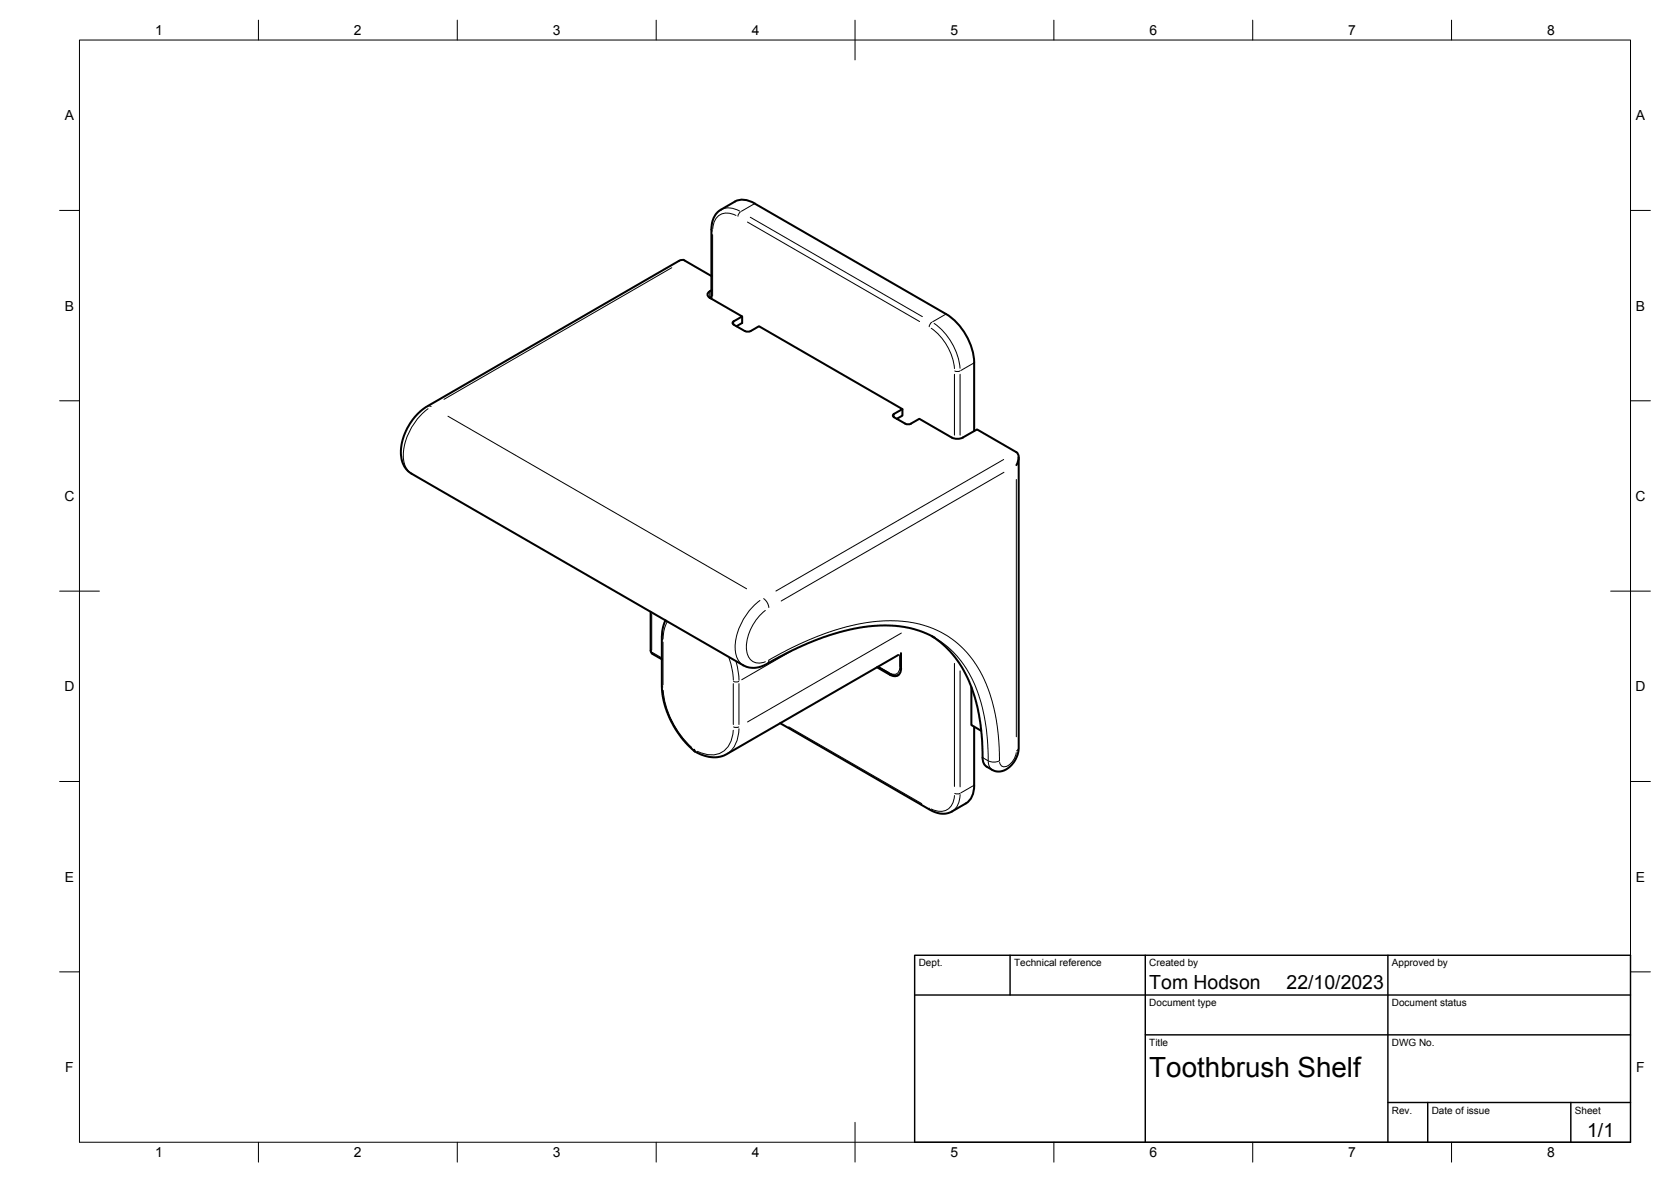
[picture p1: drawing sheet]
<svg xmlns="http://www.w3.org/2000/svg" width="420mm" height="297mm" viewBox="0 0 420 297" stroke-linecap="round" stroke-linejoin="round" font-family="sans-serif">
<!-- layer: Visible Narrow -->
<g fill="none" stroke="#000" stroke-width=".25">
<path d="M178.9 57.7l.2 .4M179.2 59v15.4M181.5 52.6a4.9 4.9 0 0 1 4.5 .4M185.1 54.1a3.7 3.7 0 0 0-4-.1 3.7 3.7 0 0 0-1.9 3.5M186.2 53.2l-.4 .5-.3 .7M187.9 55.8l43.3 25M188.7 54.6l43.2 25M189.6 51.3l-3.2 1.8M168.9 67.3l-57.3 33.1M178.5 73.3v1.4M237.7 79l-3.2 1.9M184.5 80.8v.7"/>
<path d="M234.1 82.5a14.4 14.4 0 0 1 5.9 10.1M234.3 81l-.5 .5-.2 .6M234.9 81.3a16 16 0 0 1 6.5 11.2M240 94.1v15.3M240.1 93.2l.6 .2 .7-.2M241.4 94.1v15.3M244.8 91.3l-3.2 1.8M107.5 102.1l.9 .1M107.6 102.7a15.2 15.2 0 0 0-6.1 13.2 4.6 4.6 0 0 0 1.4 2.7M112.6 104.6l75.1 43.4M224.8 104.1v.7M252.4 115.5l-57.3 33"/>
<path d="M252.4 118.7l-56 32.3M255.5 120.5v64.7M163.9 154.4v9M167.7 156.3l-.8 2.2-.2 2M191.1 150.9a15.2 15.2 0 0 0-6.1 13.2 4.6 4.6 0 0 0 1.4 2.7M192 150.4l.8 .8 .5 1.5M192.4 153.4a12.2 12.2 0 0 0-4.7 10.2 3.2 3.2 0 0 0 4.7 2.7M226.6 159.1l-38.6 22.3M163.6 163.5l.3 .4M163.9 163.9l.2 .4M164 163.9l2.3 1.4M166.4 172.3l.3 .4"/>
<path d="M166.4 160.4l.3 .4M166.7 161.4v10.7M166.8 173.5a22.5 22.5 0 0 0 7.1 14.3M183.3 165.4a18.1 18.1 0 0 1 1.1 5.5M184.4 171.8v10.3M184.5 171.3l.6 .1 .7-.1M185.1 166.4l.6 2.7 .1 1.9M185.8 171.8v10.3M193.3 165.9a69.1 69.1 0 0 1 24.9-9.5l4-.4h3.4l3.1 .3 3.1 .7 2.9 1 3.2 1.6 2.3 1.6 2.3 2.1 2.2 2.7 1.7 2.7 1.7 3.4 .9 2.7 .9 3.3 .9 4.5 .3 3.6 .2 5M193.3 165.9l-.4 .9M198.9 163.6l-12.4 7.2M221 167.6l2.6 1.5"/>
<path d="M223.7 169.1l.1 .3M223.9 169.4l-.2 .2M226.2 164.6v3M226.2 167.9a1.45 1.45 0 0 1-.7 1.4 1.45 1.45 0 0 1-1.6-.1M226.2 167.7l.3 .1M235 160.2l2.2 1.5 2.3 2 2 2.2 1.6 2.3 1.5 2.7 1.4 3.6 1 3.3 .8 4.1a56.4 56.4 0 0 1 .7 9.3M240 166.7v30.9M241.4 168.6v29.1M184.4 183.5a5.8 5.8 0 0 1-4.6 6.2 7.7 7.7 0 0 1-4.4-.9M184.5 182.7l.6 .1 .7-.1M185.8 183.1a7.6 7.6 0 0 1-2.8 6.2M198.3 182.7l33.5 19.3"/>
<path d="M240 199.9a3.7 3.7 0 0 1-1.8 3.6 3.7 3.7 0 0 1-4.1-.2M240.1 199.4l.6 .1 .7-.1M241.4 199.7l-.4 2.2a4 4 0 0 1-1.5 1.9M244.8 197.4l-3.2 1.9M247.1 190.4l1.3 .8M248.5 191.3l.4 1.5 .5 .6M248.6 191.2l1.6 .3 1-.3M255.5 189.1a4.2 4.2 0 0 1-3 3.6 1.16 1.16 0 0 1-1.2-1.1M256.1 188l-.5 .7M233.6 203.1l.2 .4"/>
</g>
<!-- layer: Visible -->
<g fill="none" stroke="#000" stroke-width=".51">
<path d="M178.5 74.8l8.1 4.7-2.1 1.3M178.5 73.2a.86 .86 0 0 0-.6 .8 .86 .86 0 0 0 .6 .8M178.9 75.1v-17.8l.1-1.2a4.8 4.8 0 0 1 2.3-3.4l3.5-2.1a4.9 4.9 0 0 1 5 .6l48.1 27.7a15.6 15.6 0 0 1 7 12.3v17.1M178.9 69.4l-6.8-4a1.42 1.42 0 0 0-1.4 .2l-63.9 36.9-1.1 .9-1.6 1.6-2 3.3-1.1 3.4-.2 1.6 .2 2.1 .8 2 .8 1 .9 .6 83.4 48.2a6.4 6.4 0 0 0 6.8-.8l6.9-3.6 5.1-2.2 5.4-1.7 5.9-1.3 5.2-.4 5.3 .4 4.2 1.1 3.3 1.5M178.9 73l-.4 .2M178.9 74.6l-.4 .2M186.6 79.5v1.7l-1.4 .8M184.5 81.6l2.8 1.6M184.5 80.7l-.3 .4 .3 .5M187.3 83.2l.7 .2 .7-.2M188.7 83.2l2.1-1.2 36.1 20.8-2.1 1.2-.2 .2v.5l3 1.8 .7 .1 .7-.1M226.9 102.8v1.6l-1.4 .8"/>
<path d="M229 106.5l2.2-1.3 8.5 4.9 1.5 .1 .9-.3M242.1 109.9l3.6-2 9.9 5.7a2.49 2.49 0 0 1 0 3.3M256.1 114.9v73.2l-.1 1.2-.6 1.5-1 1.4-.8 .7a3.6 3.6 0 0 1-4.1 .6 3 3 0 0 1-2.4-3.1l-.2-4.8-.7-5.9-1-4.3-1.6-4.3a24.6 24.6 0 0 0-9.3-11.2M163.6 153.7v9.8M167.3 155.9l-.1 .2a10.3 10.3 0 0 0-.8 4.3v12.7l.2 1.9 .6 2.3 1.1 3.1 1.7 3 1.8 2.5 2.9 2.9M163.6 163.5l.1 .5 .4 .3M164.1 164.3l2.3 1.4M220.7 167.6l3.1 1.8a2.35 2.35 0 0 0 2.1 .3M225.9 164.6l-43.2 24.9-1.6 .6a8.8 8.8 0 0 1-6.4-1.3M226.5 164.1l.1 3.8a1.74 1.74 0 0 1-.9 1.8 1.74 1.74 0 0 1-2-.2l-3.2-1.8M244.2 172.6v9.6l2.5 1.4M174.6 188.4l.1 .4"/>
<path d="M196.2 181.7l37.6 21.8 1.3 .6a4.9 4.9 0 0 0 4.2-.2l3.6-2a5 5 0 0 0 2-4.6v-14.7"/>
</g>
<!-- layer: BORDER -->
<g fill="none" stroke="#000" stroke-width=".25">
<path d="M20 10.1h390v276.9h-390zM65 5.1v5M115 5.1v5M165 5.1v5M215 5.1v10M265 5.1v5M315 5.1v5M365 5.1v5M15 52.9h5M410 52.9h5M15 100.7h5M410 100.7h5"/>
<path d="M15 148.6h10M405 148.6h10M15 196.4h5M410 196.4h5M15 244.2h5M410 244.2h5M65 287v5M115 287v5M165 287v5M215 282.1v9.9M265 287v5M315 287v5"/>
<path d="M365 287v5"/>
</g>
<!-- layer: TITLEBLOCK -->
<path d="M230 240.1h180v46.9h-180zM230 250h180M254 240.1v9.9M288 240.1v46.9M349 240.1v46.9M288 260.1h122M349 277.1h61M359 277.1v9.9M395 277.1v9.9" fill="none" stroke="#000" stroke-width=".36"/>
<text font-size="7" x="289" y="270.6">Toothbrush Shelf</text>
<g font-size="4.9">
<text x="289" y="248.5">Tom Hodson</text>
<text x="323.5" y="248.5">22/10/2023</text>
<text x="399.1" y="285.7">1/1</text>
</g>
<g font-size="3.5">
<text x="39" y="8.8">1</text>
<text x="89" y="8.8">2</text>
<text x="139" y="8.8">3</text>
<text x="189" y="8.8">4</text>
<text x="239" y="8.8">5</text>
<text x="289" y="8.8">6</text>
<text x="339" y="8.8">7</text>
<text x="389" y="8.8">8</text>
<text x="16.3" y="30.2">A</text>
<text x="411.3" y="30.2">A</text>
<text x="16.3" y="78">B</text>
<text x="411.3" y="78">B</text>
<text x="16.2" y="125.9">C</text>
<text x="411.2" y="125.9">C</text>
<text x="16.2" y="173.7">D</text>
<text x="411.2" y="173.7">D</text>
<text x="16.3" y="221.6">E</text>
<text x="411.3" y="221.6">E</text>
<text x="16.4" y="269.4">F</text>
<text x="411.4" y="269.4">F</text>
<text x="39" y="290.8">1</text>
<text x="89" y="290.8">2</text>
<text x="139" y="290.8">3</text>
<text x="189" y="290.8">4</text>
<text x="239" y="290.8">5</text>
<text x="289" y="290.8">6</text>
<text x="339" y="290.8">7</text>
<text x="389" y="290.8">8</text>
</g>
<g font-size="2.5">
<text x="231" y="242.9">Dept.</text>
<text x="255" y="242.9">Technical reference</text>
<text x="289" y="242.9">Created by</text>
<text x="350" y="242.9">Approved by</text>
<text x="289" y="252.8">Document type</text>
<text x="350" y="252.8">Document status</text>
<text x="289" y="262.9">Title</text>
<text x="350" y="262.9">DWG No.</text>
<text x="350" y="279.9">Rev.</text>
<text x="360" y="279.9">Date of issue</text>
<text x="396" y="279.9">Sheet</text>
</g>
</svg>
